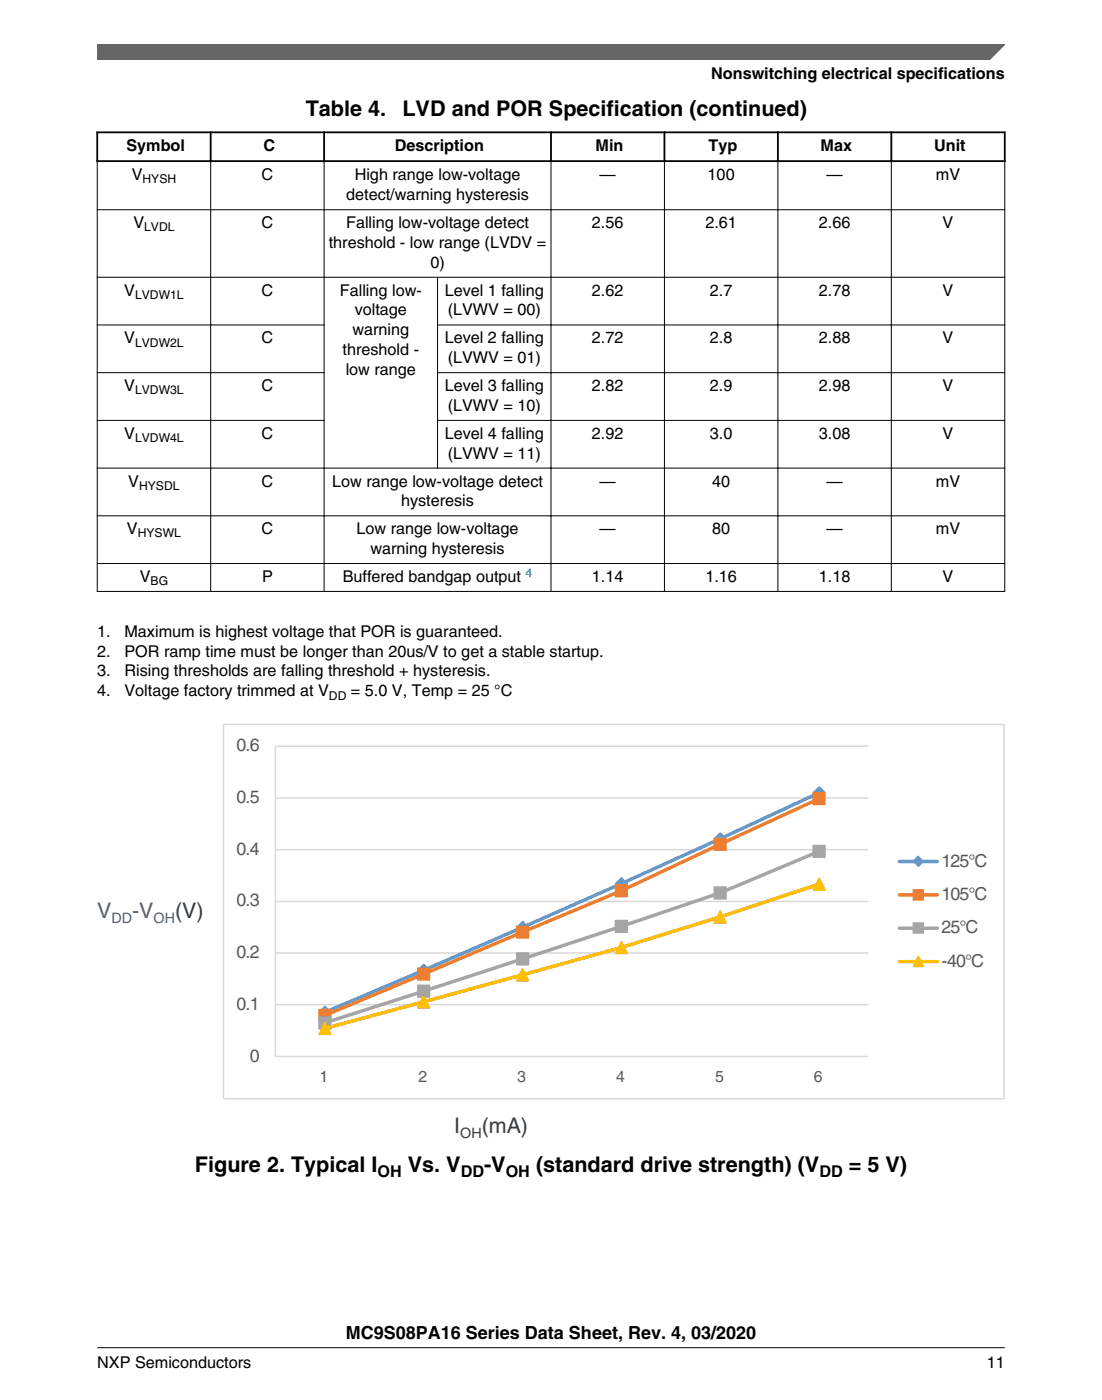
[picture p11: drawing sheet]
<svg xmlns="http://www.w3.org/2000/svg" width="216mm" height="274mm" viewBox="0 0 216 274" stroke-linecap="round" stroke-linejoin="round" font-family="sans-serif">
<path d="M18.9 25.9h178.1M18.9 31.6h178.1M19 25.8v5.9M41.3 25.8v5.9M63.5 25.8v5.9M107.9 25.8v5.9M130.2 25.8v5.9M152.4 25.8v5.9M174.6 25.8v5.9M196.8 25.8v5.9" fill="none" stroke="#000" stroke-width=".35"/>
<g fill="none" stroke="#000" stroke-width=".2">
<path d="M19 31.7v84.3M41.3 31.4v84.6M63.5 31.4v84.6M107.9 31.4v84.6M130.2 31.4v84.6M152.4 31.4v84.6M174.6 31.4v84.6M196.8 31.7v84.3M19 41.1h177.9M19 54.3h177.9M85.7 54.2v37.6M19 63.7h44.6"/>
<path d="M19 73h44.6M85.6 63.7h111.3M85.6 73h111.3M19 91.7h177.9M19 82.4h44.6M85.6 82.4h111.3M19 101.1h177.9M19 110.4h177.9M19 115.9h177.9"/>
</g>
<path d="M43.8 141.9h152.9v73.4h-152.9z" fill-rule="evenodd" fill="#fff"/>
<path d="M54 156.4h116.1M170.1 146.2h-116.1v60.8h116.1M54 176.6h116.1M54 166.5h116.1M54 196.9h116.1M54 186.7h116.1" fill="none" stroke="#d9d9d9" stroke-width=".29"/>
<path d="M160.5 155.3a2466 2466 0 0 1-96.9 43" fill="none" stroke="#5b9bd5" stroke-width=".68"/>
<path d="M62.5 198.4l1.1-1.2 1.2 1.2-1.2 1.1z" fill="#5b9bd5"/>
<path d="M62.5 198.4l1.1-1.2 1.2 1.2-1.2 1.1z" fill="none" stroke="#5b9bd5" stroke-width=".28"/>
<path d="M83 189l1.2 1.1-1.2 1.2-1.2-1.2z" fill="#5b9bd5"/>
<path d="M83 189l1.2 1.1-1.2 1.2-1.2-1.2z" fill="none" stroke="#5b9bd5" stroke-width=".28"/>
<path d="M102.4 180.5l1.2 1.2-1.2 1.2-1.2-1.2z" fill="#5b9bd5"/>
<path d="M102.4 180.5l1.2 1.2-1.2 1.2-1.2-1.2z" fill="none" stroke="#5b9bd5" stroke-width=".28"/>
<path d="M121.7 172l1.2 1.2-1.2 1.1-1.1-1.1z" fill="#5b9bd5"/>
<path d="M121.7 172l1.2 1.2-1.2 1.1-1.1-1.1z" fill="none" stroke="#5b9bd5" stroke-width=".28"/>
<path d="M141.1 163.2l1.1 1.2-1.1 1.1-1.2-1.1z" fill="#5b9bd5"/>
<path d="M141.1 163.2l1.1 1.2-1.1 1.1-1.2-1.1z" fill="none" stroke="#5b9bd5" stroke-width=".28"/>
<path d="M160.5 154.2l1.1 1.1-1.1 1.2-1.2-1.2z" fill="#5b9bd5"/>
<path d="M160.5 154.2l1.1 1.1-1.1 1.2-1.2-1.2z" fill="none" stroke="#5b9bd5" stroke-width=".28"/>
<path d="M160.5 156.5l-38.8 18-58.1 24.5" fill="none" stroke="#ed7d31" stroke-width=".68"/>
<path d="M62.5 197.8h2.3v2.3h-2.3z" fill="#ed7d31"/>
<path d="M62.5 197.8h2.3v2.3h-2.3z" fill="none" stroke="#ed7d31" stroke-width=".28"/>
<path d="M81.8 189.7h2.4v2.3h-2.4z" fill="#ed7d31"/>
<path d="M81.8 189.7h2.4v2.3h-2.4z" fill="none" stroke="#ed7d31" stroke-width=".28"/>
<path d="M101.2 181.5h2.3v2.3h-2.3z" fill="#ed7d31"/>
<path d="M101.2 181.5h2.3v2.3h-2.3z" fill="none" stroke="#ed7d31" stroke-width=".28"/>
<path d="M120.6 173.4h2.3v2.3h-2.3z" fill="#ed7d31"/>
<path d="M120.6 173.4h2.3v2.3h-2.3z" fill="none" stroke="#ed7d31" stroke-width=".28"/>
<path d="M139.9 164.3h2.3v2.3h-2.3z" fill="#ed7d31"/>
<path d="M139.9 164.3h2.3v2.3h-2.3z" fill="none" stroke="#ed7d31" stroke-width=".28"/>
<path d="M159.3 155.3h2.3v2.4h-2.3z" fill="#ed7d31"/>
<path d="M159.3 155.3h2.3v2.4h-2.3z" fill="none" stroke="#ed7d31" stroke-width=".28"/>
<path d="M160.5 166.8l-19.4 8.2-38.7 12.9-38.8 12.5" fill="none" stroke="#a5a5a5" stroke-width=".68"/>
<path d="M62.5 199.3h2.3v2.3h-2.3z" fill="#a5a5a5"/>
<path d="M62.5 199.3h2.3v2.3h-2.3z" fill="none" stroke="#a5a5a5" stroke-width=".28"/>
<path d="M81.8 193.1h2.4v2.3h-2.4z" fill="#a5a5a5"/>
<path d="M81.8 193.1h2.4v2.3h-2.4z" fill="none" stroke="#a5a5a5" stroke-width=".28"/>
<path d="M101.2 186.7h2.3v2.4h-2.3z" fill="#a5a5a5"/>
<path d="M101.2 186.7h2.3v2.4h-2.3z" fill="none" stroke="#a5a5a5" stroke-width=".28"/>
<path d="M120.6 180.4h2.3v2.3h-2.3z" fill="#a5a5a5"/>
<path d="M120.6 180.4h2.3v2.3h-2.3z" fill="none" stroke="#a5a5a5" stroke-width=".28"/>
<path d="M139.9 173.8h2.3v2.3h-2.3z" fill="#a5a5a5"/>
<path d="M139.9 173.8h2.3v2.3h-2.3z" fill="none" stroke="#a5a5a5" stroke-width=".28"/>
<path d="M159.3 165.7h2.3v2.3h-2.3z" fill="#a5a5a5"/>
<path d="M159.3 165.7h2.3v2.3h-2.3z" fill="none" stroke="#a5a5a5" stroke-width=".28"/>
<path d="M160.5 173.3l-19.4 6.4-19.4 6-58.1 15.8" fill="none" stroke="#ffc000" stroke-width=".68"/>
<path d="M63.6 200.4l1.2 2.3h-2.3z" fill="#ffc000"/>
<path d="M63.6 200.4l1.2 2.3h-2.3z" fill="none" stroke="#ffc000" stroke-width=".28"/>
<path d="M83 195.1l1.2 2.4h-2.4z" fill="#ffc000"/>
<path d="M83 195.1l1.2 2.4h-2.4z" fill="none" stroke="#ffc000" stroke-width=".28"/>
<path d="M102.4 189.8l1.2 2.4h-2.4z" fill="#ffc000"/>
<path d="M102.4 189.8l1.2 2.4h-2.4z" fill="none" stroke="#ffc000" stroke-width=".28"/>
<path d="M121.7 184.5l1.2 2.3h-2.3z" fill="#ffc000"/>
<path d="M121.7 184.5l1.2 2.3h-2.3z" fill="none" stroke="#ffc000" stroke-width=".28"/>
<path d="M141.1 178.5l1.1 2.3h-2.3z" fill="#ffc000"/>
<path d="M141.1 178.5l1.1 2.3h-2.3z" fill="none" stroke="#ffc000" stroke-width=".28"/>
<path d="M160.5 172.1l1.1 2.3h-2.3z" fill="#ffc000"/>
<path d="M160.5 172.1l1.1 2.3h-2.3z" fill="none" stroke="#ffc000" stroke-width=".28"/>
<path d="M176.2 168.8h7.5" fill="none" stroke="#5b9bd5" stroke-width=".68"/>
<path d="M179.9 167.8l1 1-1 .9-1-.9z" fill="#5b9bd5"/>
<path d="M179.9 167.8l1 1-1 .9-1-.9z" fill="none" stroke="#5b9bd5" stroke-width=".28"/>
<path d="M176.2 175.3h7.5" fill="none" stroke="#ed7d31" stroke-width=".68"/>
<path d="M178.9 174.4h2v1.9h-2z" fill="#ed7d31"/>
<path d="M178.9 174.4h2v1.9h-2z" fill="none" stroke="#ed7d31" stroke-width=".29"/>
<path d="M176.2 181.9h7.5" fill="none" stroke="#a5a5a5" stroke-width=".68"/>
<path d="M178.9 180.9h2v1.9h-2z" fill="#a5a5a5"/>
<path d="M178.9 180.9h2v1.9h-2z" fill="none" stroke="#a5a5a5" stroke-width=".29"/>
<path d="M176.2 188.4h7.5" fill="none" stroke="#ffc000" stroke-width=".68"/>
<path d="M179.9 187.4l1 2h-2z" fill="#ffc000"/>
<path d="M179.9 187.4l1 2h-2z" fill="none" stroke="#ffc000" stroke-width=".28"/>
<path d="M43.8 141.9h152.9v73.4h-152.9z" fill="none" stroke="#d9d9d9" stroke-width=".29"/>
<path d="M19.1 8.7h177.8l-5.7 3h-172.1z" fill="#666"/>
<path d="M19.1 11.7v-3h177.8l-3.1 3" fill="none" stroke="#666" stroke-width=".28"/>
<path d="M19 264.1h177.8" fill="none" stroke="#000" stroke-width=".2"/>
<g font-size="4.2">
<text x="59.9" y="22.7">Table 4.</text>
<text x="78.8" y="22.7">LVD and POR Specification (continued)</text>
<text x="38.2" y="229.7">Figure 2. Typical I</text>
<text x="79.9" y="229.7">Vs. V</text>
<text x="94.8" y="229.7">-V</text>
<text x="105" y="229.7">(standard drive strength) (V</text>
<text x="166.3" y="229.7">= 5 V)</text>
</g>
<g font-size="4.2" fill="#4e6172">
<text x="19" y="179.9">V</text>
<text x="25.9" y="179.9">-V</text>
</g>
<g font-size="4.2" fill="#2c3b4e">
<text x="34.3" y="179.9">(V)</text>
<text x="89" y="222.1">I</text>
<text x="94.4" y="222.1">(mA)</text>
</g>
<g font-size="3.5" fill="#595959">
<text x="46.3" y="147.2">0.6</text>
<text x="46.3" y="157.3">0.5</text>
<text x="46.3" y="167.5">0.4</text>
<text x="184.5" y="169.8">125°C</text>
<text x="46.3" y="177.6">0.3</text>
<text x="184.5" y="176.3">105°C</text>
<text x="184.5" y="182.9">25°C</text>
<text x="46.3" y="187.7">0.2</text>
<text x="184.5" y="189.4">-40°C</text>
<text x="46.3" y="197.9">0.1</text>
<text x="49" y="208">0</text>
</g>
<text font-size="3.5" x="67.8" y="262.3">MC9S08PA16 Series Data Sheet, Rev. 4, 03/2020</text>
<g font-size="3.2">
<text x="139.3" y="15.5">Nonswitching electrical specifications</text>
<text x="24.8" y="29.6">Symbol</text>
<text x="51.6" y="29.6">C</text>
<text x="77.3" y="29.6">Description</text>
<text x="116.7" y="29.6">Min</text>
<text x="138.8" y="29.6">Typ</text>
<text x="160.8" y="29.6">Max</text>
<text x="183" y="29.6">Unit</text>
<text x="25.8" y="35.3">V</text>
<text x="51.2" y="35.3">C</text>
<text x="69.5" y="35.3">High range low-voltage</text>
<text x="117.5" y="35.3">—</text>
<text x="138.6" y="35.3">100</text>
<text x="161.9" y="35.3">—</text>
<text x="183.4" y="35.3">mV</text>
<text x="67.8" y="39.1">detect/warning hysteresis</text>
<text x="26.1" y="44.7">V</text>
<text x="51.2" y="44.7">C</text>
<text x="67.8" y="44.7">Falling low-voltage detect</text>
<text x="116" y="44.7">2.56</text>
<text x="138.2" y="44.7">2.61</text>
<text x="160.4" y="44.7">2.66</text>
<text x="184.7" y="44.7">V</text>
<text x="64.4" y="48.6">threshold - low range (LVDV =</text>
<text x="84.3" y="52.5">0)</text>
<text x="24.3" y="57.9">V</text>
<text x="51.2" y="57.9">C</text>
<text x="66.6" y="57.9">Falling low-</text>
<text x="87.1" y="57.9">Level 1 falling</text>
<text x="116" y="57.9">2.62</text>
<text x="139.1" y="57.9">2.7</text>
<text x="160.4" y="57.9">2.78</text>
<text x="184.7" y="57.9">V</text>
<text x="69.1" y="65.7">warning</text>
<text x="69.5" y="61.8">voltage</text>
<text x="87.7" y="61.8">(LVWV = 00)</text>
<text x="24.3" y="67.3">V</text>
<text x="51.2" y="67.3">C</text>
<text x="67.1" y="69.6">threshold -</text>
<text x="87.1" y="67.3">Level 2 falling</text>
<text x="87.7" y="71.2">(LVWV = 01)</text>
<text x="116" y="67.3">2.72</text>
<text x="139.1" y="67.3">2.8</text>
<text x="160.4" y="67.3">2.88</text>
<text x="184.7" y="67.3">V</text>
<text x="24.3" y="76.6">V</text>
<text x="51.2" y="76.6">C</text>
<text x="67.7" y="73.5">low range</text>
<text x="87.1" y="76.6">Level 3 falling</text>
<text x="116" y="76.6">2.82</text>
<text x="139.1" y="76.6">2.9</text>
<text x="160.4" y="76.6">2.98</text>
<text x="184.7" y="76.6">V</text>
<text x="87.7" y="80.5">(LVWV = 10)</text>
<text x="24.3" y="86">V</text>
<text x="51.2" y="86">C</text>
<text x="87.1" y="86">Level 4 falling</text>
<text x="87.7" y="89.9">(LVWV = 11)</text>
<text x="116" y="86">2.92</text>
<text x="139.1" y="86">3.0</text>
<text x="160.4" y="86">3.08</text>
<text x="184.7" y="86">V</text>
<text x="25.1" y="95.3">V</text>
<text x="51.2" y="95.3">C</text>
<text x="65.1" y="95.3">Low range low-voltage detect</text>
<text x="117.5" y="95.3">—</text>
<text x="139.5" y="95.3">40</text>
<text x="161.9" y="95.3">—</text>
<text x="183.4" y="95.3">mV</text>
<text x="78.6" y="99.2">hysteresis</text>
<text x="24.9" y="104.7">V</text>
<text x="51.2" y="104.7">C</text>
<text x="69.8" y="104.7">Low range low-voltage</text>
<text x="117.5" y="104.7">—</text>
<text x="139.5" y="104.7">80</text>
<text x="161.9" y="104.7">—</text>
<text x="183.4" y="104.7">mV</text>
<text x="72.6" y="108.6">warning hysteresis</text>
<text x="27.4" y="114">V</text>
<text x="51.3" y="114">P</text>
<text x="67.1" y="114">Buffered bandgap output</text>
<text x="116" y="114">1.14</text>
<text x="138.2" y="114">1.16</text>
<text x="160.4" y="114">1.18</text>
<text x="184.7" y="114">V</text>
<text x="19" y="124.8">1.</text>
<text x="24.4" y="124.8">Maximum is highest voltage that POR is guaranteed.</text>
<text x="19.1" y="128.7">2.</text>
<text x="24.4" y="128.7">POR ramp time must be longer than 20us/V to get a stable startup.</text>
<text x="19.1" y="132.5">3.</text>
<text x="19.1" y="136.4">4.</text>
<text x="24.4" y="132.5">Rising thresholds are falling threshold + hysteresis.</text>
<text x="24.4" y="136.4">Voltage factory trimmed at V</text>
<text x="68.8" y="136.4">= 5.0 V, Temp = 25 °C</text>
<text x="74" y="230.6">OH</text>
<text x="90.3" y="230.6">DD</text>
<text x="99.1" y="230.6">OH</text>
<text x="160.5" y="230.6">DD</text>
<text x="19.1" y="268">NXP Semiconductors</text>
<text x="193.3" y="268">11</text>
</g>
<g font-size="3.1" fill="#595959">
<text x="62.6" y="211.9">1</text>
<text x="82" y="211.9">2</text>
<text x="101.3" y="211.9">3</text>
<text x="120.7" y="211.9">4</text>
<text x="140.1" y="211.9">5</text>
<text x="159.5" y="211.9">6</text>
</g>
<g font-size="2.8" fill="#4e6172">
<text x="21.8" y="180.9">DD</text>
<text x="30.1" y="180.9">OH</text>
</g>
<text font-size="2.8" fill="#2c3b4e" x="90.2" y="223.1">OH</text>
<g font-size="2.4">
<text x="27.9" y="35.9">HYSH</text>
<text x="28.2" y="45.3">LVDL</text>
<text x="26.5" y="58.6">LVDW1L</text>
<text x="26.5" y="67.9">LVDW2L</text>
<text x="26.5" y="77.3">LVDW3L</text>
<text x="26.5" y="86.6">LVDW4L</text>
<text x="27.3" y="96">HYSDL</text>
<text x="27" y="105.3">HYSWL</text>
<text x="29.5" y="114.7">BG</text>
<text x="64.4" y="137.1">DD</text>
</g>
<text font-size="2.4" fill="#00f" x="103" y="113">4</text>
</svg>
